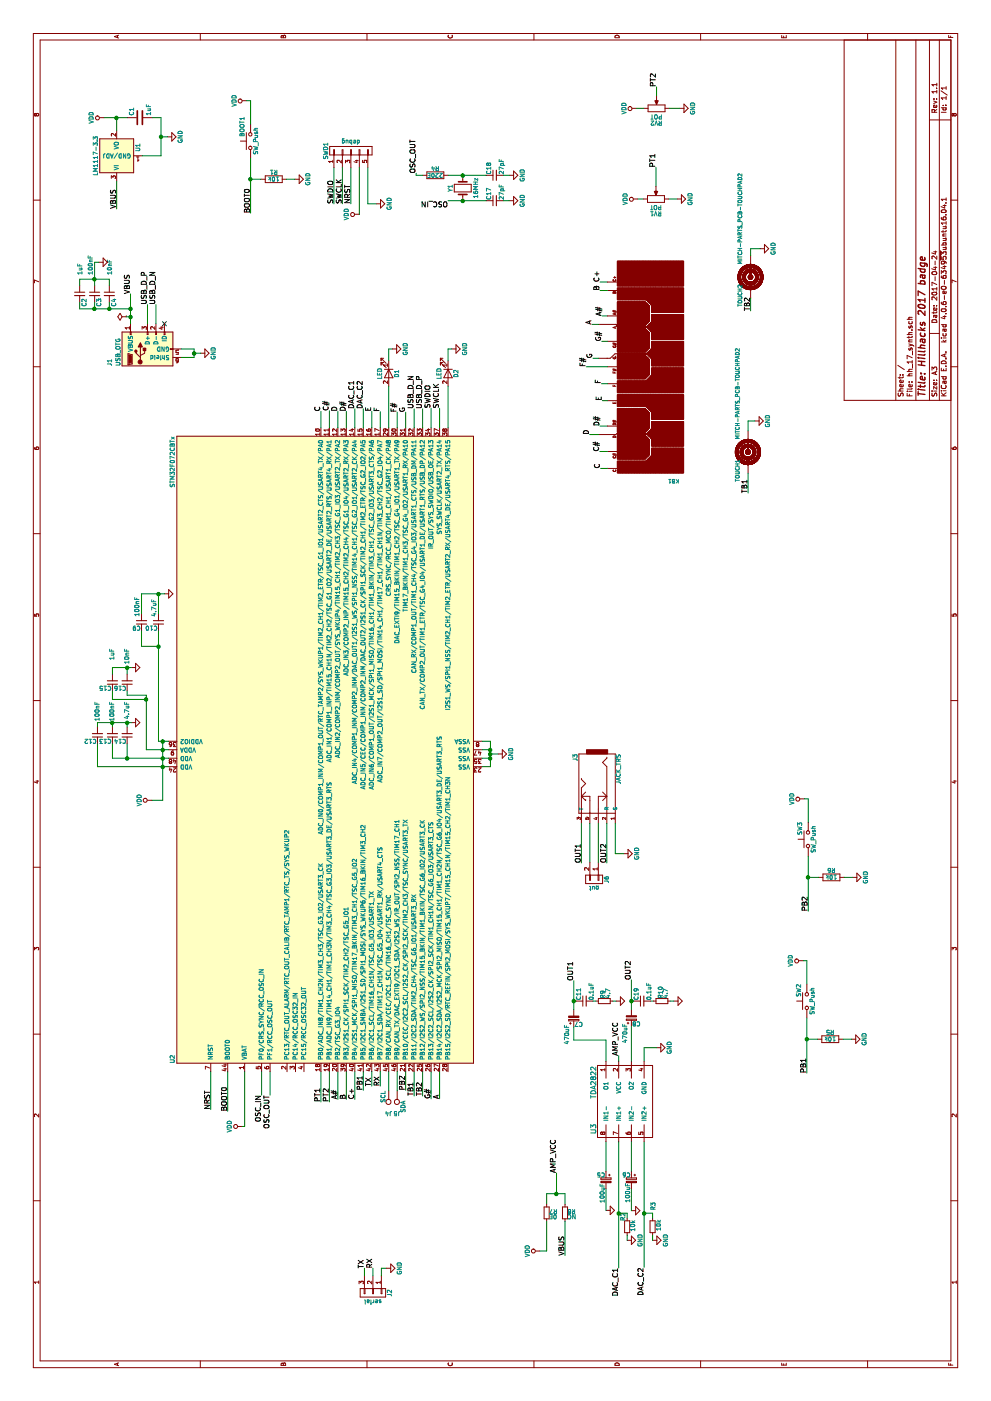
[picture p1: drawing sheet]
EESchema Schematic File Version 2
LIBS:power
LIBS:device
LIBS:conn
LIBS:hh_17_synth-cache
EELAYER 25 0
EELAYER END
$Descr A3 16535 11693
encoding utf-8
Sheet 1 1
Title "Hillhacks 2017 badge"
Date "2017-04-24"
Rev "1.1"
Comp ""
Comment1 ""
Comment2 ""
Comment3 ""
Comment4 ""
$EndDescr
Text Label 3610 3085 2    60   ~ 0
OSC_IN
Text Label 3610 3185 2    60   ~ 0
OSC_OUT
$Comp
L Crystal Y1
U 1 1
P 14315 5460
F 0 "Y1" H 14315 5610 50  0000 C CNN
F 1 "16MHz" H 14315 5310 50  0000 C CNN
F 2 "Crystals:Crystal_HC49-4H_Vertical" H 14315 5460 50  0001 C CNN
F 3 "" H 14315 5460 50  0000 C CNN
	1    14315 5460
	1    0    0    -1  
$EndComp
Text Label 14165 5285 1    60   ~ 0
OSC_IN
Text Label 14490 4910 0    60   ~ 0
OSC_OUT
$Comp
L R R4
U 1 1
P 14465 5135
F 0 "R4" V 14545 5135 50  0000 C CNN
F 1 "220E" V 14465 5135 50  0000 C CNN
F 2 "Resistors_SMD:R_0603" V 14395 5135 50  0001 C CNN
F 3 "" H 14465 5135 50  0000 C CNN
	1    14465 5135
	1    0    0    -1  
$EndComp
$Comp
L C_Small C17
U 1 1
P 14165 5835
F 0 "C17" H 14175 5905 50  0000 L CNN
F 1 "27pF" H 14175 5755 50  0000 L CNN
F 2 "Capacitors_SMD:C_0603" H 14165 5835 50  0001 C CNN
F 3 "" H 14165 5835 50  0000 C CNN
	1    14165 5835
	1    0    0    -1  
$EndComp
$Comp
L C_Small C18
U 1 1
P 14465 5835
F 0 "C18" H 14475 5905 50  0000 L CNN
F 1 "27pF" H 14475 5755 50  0000 L CNN
F 2 "Capacitors_SMD:C_0603" H 14465 5835 50  0001 C CNN
F 3 "" H 14465 5835 50  0000 C CNN
	1    14465 5835
	1    0    0    -1  
$EndComp
$Comp
L GND #PWR01
U 1 1
P 14165 6010
F 0 "#PWR01" H 14165 5760 50  0001 C CNN
F 1 "GND" H 14165 5860 50  0000 C CNN
F 2 "" H 14165 6010 50  0000 C CNN
F 3 "" H 14165 6010 50  0000 C CNN
	1    14165 6010
	1    0    0    -1  
$EndComp
$Comp
L GND #PWR02
U 1 1
P 14465 6010
F 0 "#PWR02" H 14465 5760 50  0001 C CNN
F 1 "GND" H 14465 5860 50  0000 C CNN
F 2 "" H 14465 6010 50  0000 C CNN
F 3 "" H 14465 6010 50  0000 C CNN
	1    14465 6010
	1    0    0    -1  
$EndComp
$Comp
L C_Small C12
U 1 1
P 7855 1150
F 0 "C12" H 7865 1220 50  0000 L CNN
F 1 "100nF" V 7855 750 50  0000 L CNN
F 2 "Capacitors_SMD:C_0603" H 7855 1150 50  0001 C CNN
F 3 "" H 7855 1150 50  0000 C CNN
	1    7855 1150
	0    -1   -1   0   
$EndComp
$Comp
L C_Small C13
U 1 1
P 7855 1325
F 0 "C13" H 7865 1395 50  0000 L CNN
F 1 "100nF" V 7855 925 50  0000 L CNN
F 2 "Capacitors_SMD:C_0603" H 7855 1325 50  0001 C CNN
F 3 "" H 7855 1325 50  0000 C CNN
	1    7855 1325
	0    -1   -1   0   
$EndComp
$Comp
L C_Small C14
U 1 1
P 7855 1500
F 0 "C14" H 7865 1570 50  0000 L CNN
F 1 "4.7uF" V 7855 1100 50  0000 L CNN
F 2 "Capacitors_SMD:C_0603" H 7855 1500 50  0001 C CNN
F 3 "" H 7855 1500 50  0000 C CNN
	1    7855 1500
	0    -1   -1   0   
$EndComp
$Comp
L GND #PWR03
U 1 1
P 8005 1550
F 0 "#PWR03" H 8005 1300 50  0001 C CNN
F 1 "GND" H 8005 1400 50  0001 C CNN
F 2 "" H 8005 1550 50  0000 C CNN
F 3 "" H 8005 1550 50  0000 C CNN
	1    8005 1550
	1    0    0    -1  
$EndComp
$Comp
L C_Small C16
U 1 1
P 8480 1500
F 0 "C16" H 8490 1570 50  0000 L CNN
F 1 "10nF" V 8480 1100 50  0000 L CNN
F 2 "Capacitors_SMD:C_0603" H 8480 1500 50  0001 C CNN
F 3 "" H 8480 1500 50  0000 C CNN
	1    8480 1500
	0    -1   -1   0   
$EndComp
$Comp
L C_Small C15
U 1 1
P 8480 1325
F 0 "C15" H 8490 1395 50  0000 L CNN
F 1 "1uF" V 8480 925 50  0000 L CNN
F 2 "Capacitors_SMD:C_0603" H 8480 1325 50  0001 C CNN
F 3 "" H 8480 1325 50  0000 C CNN
	1    8480 1325
	0    -1   -1   0   
$EndComp
$Comp
L GND #PWR04
U 1 1
P 8655 1550
F 0 "#PWR04" H 8655 1300 50  0001 C CNN
F 1 "GND" H 8655 1400 50  0001 C CNN
F 2 "" H 8655 1550 50  0000 C CNN
F 3 "" H 8655 1550 50  0000 C CNN
	1    8655 1550
	1    0    0    -1  
$EndComp
$Comp
L C_Small C9
U 1 1
P 9190 1670
F 0 "C9" H 9200 1740 50  0000 L CNN
F 1 "100nF" V 9240 1370 50  0000 L CNN
F 2 "Capacitors_SMD:C_0603" H 9190 1670 50  0001 C CNN
F 3 "" H 9190 1670 50  0000 C CNN
	1    9190 1670
	0    -1   -1   0   
$EndComp
$Comp
L C_Small C10
U 1 1
P 9190 1870
F 0 "C10" H 9200 1940 50  0000 L CNN
F 1 "4.7uF" V 9240 1595 50  0000 L CNN
F 2 "Capacitors_SMD:C_0603" H 9190 1870 50  0001 C CNN
F 3 "" H 9190 1870 50  0000 C CNN
	1    9190 1870
	0    -1   -1   0   
$EndComp
$Comp
L GND #PWR05
U 1 1
P 9525 1940
F 0 "#PWR05" H 9525 1690 50  0001 C CNN
F 1 "GND" H 9525 1790 50  0001 C CNN
F 2 "" H 9525 1940 50  0000 C CNN
F 3 "" H 9525 1940 50  0000 C CNN
	1    9525 1940
	1    0    0    -1  
$EndComp
Text Label 13065 1540 0    60   ~ 0
VBUS
Text Label 12940 1840 0    60   ~ 0
USB_D_N
Text Label 12940 1740 0    60   ~ 0
USB_D_P
NoConn ~ 12715 1940
$Comp
L C_Small C2
U 1 1
P 13065 940
F 0 "C2" V 13115 790 50  0000 L CNN
F 1 "1uF" V 13065 1165 50  0000 L CNN
F 2 "Capacitors_SMD:C_0603" H 13065 940 50  0001 C CNN
F 3 "" H 13065 940 50  0000 C CNN
	1    13065 940 
	0    1    1    0   
$EndComp
$Comp
L C_Small C3
U 1 1
P 13065 1115
F 0 "C3" V 13115 965 50  0000 L CNN
F 1 "100nF" V 13015 1340 50  0000 L CNN
F 2 "Capacitors_SMD:C_0603" H 13065 1115 50  0001 C CNN
F 3 "" H 13065 1115 50  0000 C CNN
	1    13065 1115
	0    1    1    0   
$EndComp
$Comp
L C_Small C4
U 1 1
P 13065 1290
F 0 "C4" V 13115 1140 50  0000 L CNN
F 1 "10nF" V 13065 1515 50  0000 L CNN
F 2 "Capacitors_SMD:C_0603" H 13065 1290 50  0001 C CNN
F 3 "" H 13065 1290 50  0000 C CNN
	1    13065 1290
	0    1    1    0   
$EndComp
$Comp
L GND #PWR06
U 1 1
P 13440 1165
F 0 "#PWR06" H 13440 915 50  0001 C CNN
F 1 "GND" H 13440 1015 50  0001 C CNN
F 2 "" H 13440 1165 50  0000 C CNN
F 3 "" H 13440 1165 50  0000 C CNN
	1    13440 1165
	1    0    0    -1  
$EndComp
$Comp
L USB_OTG J1
U 1 1
P 12415 1740
F 0 "J1" H 12215 2190 50  0000 L CNN
F 1 "USB_OTG" H 12215 2090 50  0000 L CNN
F 2 "custom:HDMI_476420001_CONN" H 12565 1690 50  0001 C CNN
F 3 "" H 12565 1690 50  0001 C CNN
	1    12415 1740
	1    0    0    -1  
$EndComp
$Comp
L GND #PWR07
U 1 1
P 12365 2365
F 0 "#PWR07" H 12365 2115 50  0001 C CNN
F 1 "GND" H 12365 2215 50  0000 C CNN
F 2 "" H 12365 2365 50  0001 C CNN
F 3 "" H 12365 2365 50  0001 C CNN
	1    12365 2365
	1    0    0    -1  
$EndComp
Text Label 11710 4885 0    60   ~ 0
USB_D_N
Text Label 11710 4985 0    60   ~ 0
USB_D_P
$Comp
L LM1117-3.3 U1
U 1 1
P 14695 1375
F 0 "U1" H 14795 1125 50  0000 C CNN
F 1 "LM1117-3.3" H 14695 1625 50  0000 C CNN
F 2 "TO_SOT_Packages_SMD:SOT-223" H 14695 1375 50  0001 C CNN
F 3 "" H 14695 1375 50  0001 C CNN
	1    14695 1375
	1    0    0    -1  
$EndComp
Text Label 14070 1375 0    60   ~ 0
VBUS
$Comp
L C C1
U 1 1
P 15145 1650
F 0 "C1" H 15170 1750 50  0000 L CNN
F 1 "1uF" H 15170 1550 50  0000 L CNN
F 2 "Capacitors_SMD:C_0603" H 15183 1500 50  0001 C CNN
F 3 "" H 15145 1650 50  0001 C CNN
	1    15145 1650
	1    0    0    -1  
$EndComp
$Comp
L GND #PWR08
U 1 1
P 14920 1975
F 0 "#PWR08" H 14920 1725 50  0001 C CNN
F 1 "GND" H 14920 1825 50  0000 C CNN
F 2 "" H 14920 1975 50  0001 C CNN
F 3 "" H 14920 1975 50  0001 C CNN
	1    14920 1975
	1    0    0    -1  
$EndComp
$Comp
L SW_Push BOOT1
U 1 1
P 14870 2955
F 0 "BOOT1" H 14920 3055 50  0000 L CNN
F 1 "SW_Push" H 14870 2895 50  0000 C CNN
F 2 "Buttons_Switches_THT:SW_PUSH_6mm" H 14870 3155 50  0001 C CNN
F 3 "" H 14870 3155 50  0001 C CNN
	1    14870 2955
	1    0    0    -1  
$EndComp
Text Label 14020 2955 0    60   ~ 0
BOOT0
$Comp
L R R1
U 1 1
P 14420 3230
F 0 "R1" V 14500 3230 50  0000 C CNN
F 1 "10k" V 14420 3230 50  0000 C CNN
F 2 "Resistors_SMD:R_0603" V 14350 3230 50  0001 C CNN
F 3 "" H 14420 3230 50  0001 C CNN
	1    14420 3230
	1    0    0    -1  
$EndComp
$Comp
L GND #PWR09
U 1 1
P 14420 3480
F 0 "#PWR09" H 14420 3230 50  0001 C CNN
F 1 "GND" H 14420 3330 50  0000 C CNN
F 2 "" H 14420 3480 50  0001 C CNN
F 3 "" H 14420 3480 50  0001 C CNN
	1    14420 3480
	1    0    0    -1  
$EndComp
Text Label 14130 4040 0    60   ~ 0
SWCLK
Text Label 14130 3940 0    60   ~ 0
SWDIO
Text Label 14130 4140 0    60   ~ 0
NRST
$Comp
L CONN_01X05 SWD1
U 1 1
P 14755 4140
F 0 "SWD1" H 14755 4440 50  0000 C CNN
F 1 "debug" V 14855 4140 50  0000 C CNN
F 2 "Pin_Headers:Pin_Header_Straight_1x05_Pitch2.54mm" H 14755 4140 50  0001 C CNN
F 3 "" H 14755 4140 50  0001 C CNN
	1    14755 4140
	1    0    0    -1  
$EndComp
$Comp
L GND #PWR010
U 1 1
P 14130 4440
F 0 "#PWR010" H 14130 4190 50  0001 C CNN
F 1 "GND" H 14130 4290 50  0000 C CNN
F 2 "" H 14130 4440 50  0001 C CNN
F 3 "" H 14130 4440 50  0001 C CNN
	1    14130 4440
	1    0    0    -1  
$EndComp
Text Label 3440 2485 0    60   ~ 0
NRST
Text Label 3420 2685 0    60   ~ 0
BOOT0
Text Label 11715 5185 0    60   ~ 0
SWCLK
Text Label 11710 4185 0    60   ~ 0
DAC_C1
Text Label 11710 4285 0    60   ~ 0
DAC_C2
$Comp
L JACK_TRS J3
U 1 1
P 7235 7020
F 0 "J3" H 6875 6790 50  0000 C CNN
F 1 "JACK_TRS" H 6835 7300 50  0000 L CNN
F 2 "custom:Tayda_3.5mm_stereo_TRS_jack_A-853" H 7235 7020 50  0001 C CNN
F 3 "" H 7235 7020 50  0000 C CNN
F 4 "http://www.taydaelectronics.com/review/product/list/id/2876/" H 7235 7020 60  0001 C CNN "Mfg_Part_No"
F 5 "tayda electronics" H 7235 7020 60  0001 C CNN "Manufacturer"
F 6 "490-SJ1-3525N  mouser" H 7235 7020 60  0001 C CNN "alternate"
	1    7235 7020
	-1   0    0    1   
$EndComp
$Comp
L GND #PWR011
U 1 1
P 6460 7360
F 0 "#PWR011" H 6460 7110 50  0001 C CNN
F 1 "GND" H 6460 7210 50  0000 C CNN
F 2 "" H 6460 7360 50  0001 C CNN
F 3 "" H 6460 7360 50  0001 C CNN
	1    6460 7360
	1    0    0    -1  
$EndComp
$Comp
L GND #PWR012
U 1 1
P 7635 5875
F 0 "#PWR012" H 7635 5625 50  0001 C CNN
F 1 "GND" H 7635 5725 50  0000 C CNN
F 2 "" H 7635 5875 50  0001 C CNN
F 3 "" H 7635 5875 50  0001 C CNN
	1    7635 5875
	1    0    0    -1  
$EndComp
$Comp
L STM32F072CBTx U2
U 1 1
P 7685 3885
F 0 "U2" H 3985 5710 50  0000 L BNN
F 1 "STM32F072CBTx" H 11385 5710 50  0000 R BNN
F 2 "Housings_QFP:LQFP-48_7x7mm_Pitch0.5mm" H 11385 5660 50  0001 R TNN
F 3 "" H 7685 3885 50  0001 C CNN
	1    7685 3885
	1    0    0    -1  
$EndComp
Text Label 11715 5085 0    60   ~ 0
SWDIO
$Comp
L MITCH-PARTS_PCB-KEYBOARD2 KB1
U 1 1
P 12205 7665
F 0 "KB1" V 10880 7315 45  0000 L BNN
F 1 "MITCH-PARTS_PCB-KEYBOARD2" V 12205 7665 45  0001 L BNN
F 2 "custom:MITCH-PARTS_PCB-KEYBOARD2_kicad_fix" H 12235 7815 20  0001 C CNN
F 3 "" H 12205 7665 60  0001 C CNN
	1    12205 7665
	1    0    0    -1  
$EndComp
$Comp
L MITCH-PARTS_PCB-TOUCHPAD2 TOUCH1
U 1 1
P 11200 8825
F 0 "TOUCH1" H 10850 8925 45  0000 L BNN
F 1 "MITCH-PARTS_PCB-TOUCHPAD2" H 11350 8925 45  0000 L BNN
F 2 "custom:MITCH-PARTS_PCB-TOUCHPAD2_kicad_fix" H 11230 8975 20  0001 C CNN
F 3 "" H 11200 8825 60  0001 C CNN
	1    11200 8825
	1    0    0    -1  
$EndComp
$Comp
L MITCH-PARTS_PCB-TOUCHPAD2 TOUCH2
U 1 1
P 13265 8855
F 0 "TOUCH2" H 12915 8955 45  0000 L BNN
F 1 "MITCH-PARTS_PCB-TOUCHPAD2" H 13415 8955 45  0000 L BNN
F 2 "custom:MITCH-PARTS_PCB-TOUCHPAD2_kicad_fix" H 13295 9005 20  0001 C CNN
F 3 "" H 13265 8855 60  0001 C CNN
	1    13265 8855
	1    0    0    -1  
$EndComp
Text Label 11680 3785 0    60   ~ 0
C
Text Label 11685 3885 0    60   ~ 0
C#
Text Label 11680 3985 0    60   ~ 0
D
Text Label 11680 4085 0    60   ~ 0
D#
Text Label 11005 7085 0    60   ~ 0
C
Text Label 11205 7075 0    60   ~ 0
C#
Text Label 11405 6955 0    60   ~ 0
D
Text Label 11505 7080 0    60   ~ 0
D#
Text Label 11680 4385 0    60   ~ 0
E
Text Label 11675 4485 0    60   ~ 0
F
Text Label 11805 7105 0    60   ~ 0
E
Text Label 12005 7095 0    60   ~ 0
F
Text Label 11670 4685 0    60   ~ 0
F#
Text Label 11670 4785 0    60   ~ 0
G
Text Label 12205 6915 0    60   ~ 0
F#
Text Label 12305 6995 0    60   ~ 0
G
Text Label 3565 5085 0    60   ~ 0
G#
Text Label 3565 5185 0    60   ~ 0
A
Text Label 3560 3985 0    60   ~ 0
A#
Text Label 12505 7100 0    60   ~ 0
G#
Text Label 12705 6985 0    60   ~ 0
A
Text Label 12805 7105 0    60   ~ 0
A#
Text Label 13105 7080 0    60   ~ 0
B
Text Label 13205 7080 0    60   ~ 0
C+
Text Label 3560 4085 0    60   ~ 0
B
Text Label 3560 4185 0    60   ~ 0
C+
$Comp
L GND #PWR013
U 1 1
P 11565 8905
F 0 "#PWR013" H 11565 8655 50  0001 C CNN
F 1 "GND" H 11565 8755 50  0000 C CNN
F 2 "" H 11565 8905 50  0001 C CNN
F 3 "" H 11565 8905 50  0001 C CNN
	1    11565 8905
	1    0    0    -1  
$EndComp
$Comp
L GND #PWR014
U 1 1
P 13600 8970
F 0 "#PWR014" H 13600 8720 50  0001 C CNN
F 1 "GND" H 13600 8820 50  0000 C CNN
F 2 "" H 13600 8970 50  0001 C CNN
F 3 "" H 13600 8970 50  0001 C CNN
	1    13600 8970
	1    0    0    -1  
$EndComp
Text Label 3600 4885 0    60   ~ 0
TB1
Text Label 3600 4985 0    60   ~ 0
TB2
Text Label 10715 8825 0    60   ~ 0
TB1
Text Label 12865 8855 0    60   ~ 0
TB2
$Comp
L PWR_FLAG #FLG015
U 1 1
P 12795 1490
F 0 "#FLG015" H 12795 1565 50  0001 C CNN
F 1 "PWR_FLAG" H 12795 1640 50  0001 C CNN
F 2 "" H 12795 1490 50  0001 C CNN
F 3 "" H 12795 1490 50  0001 C CNN
	1    12795 1490
	1    0    0    -1  
$EndComp
Wire Wire Line
	3440 2485 3885 2485
Wire Wire Line
	3610 3085 3885 3085
Wire Wire Line
	3610 3185 3885 3185
Wire Wire Line
	3420 2685 3885 2685
Wire Wire Line
	6350 7160 6815 7160
Wire Wire Line
	6350 6860 6815 6860
Wire Wire Line
	6815 7260 6460 7260
Wire Wire Line
	6460 7260 6460 7360
Wire Wire Line
	14130 4340 14555 4340
Wire Wire Line
	14130 4440 14130 4340
Wire Wire Line
	14555 3940 14130 3940
Wire Wire Line
	14130 4040 14555 4040
Wire Wire Line
	14555 4140 14130 4140
Wire Wire Line
	14005 4240 14555 4240
Wire Wire Line
	14420 3380 14420 3480
Connection ~ 14420 2955
Wire Wire Line
	14420 3080 14420 2955
Wire Wire Line
	15345 2955 15070 2955
Wire Wire Line
	14020 2955 14670 2955
Connection ~ 14920 1900
Wire Wire Line
	14920 1975 14920 1900
Wire Wire Line
	15145 1900 15145 1800
Wire Wire Line
	14695 1900 15145 1900
Wire Wire Line
	14695 1675 14695 1900
Wire Wire Line
	15145 1225 15145 1500
Wire Wire Line
	14070 1375 14395 1375
Connection ~ 12365 2290
Wire Wire Line
	12365 2290 12365 2365
Wire Wire Line
	12415 2290 12415 2140
Wire Wire Line
	12315 2290 12415 2290
Wire Wire Line
	12315 2140 12315 2290
Connection ~ 12890 1540
Connection ~ 12890 1290
Wire Wire Line
	12715 1540 13065 1540
Wire Wire Line
	12890 940  12890 1540
Wire Wire Line
	13440 1115 13440 1165
Connection ~ 13240 1115
Wire Wire Line
	13165 1115 13440 1115
Wire Wire Line
	13240 1290 13165 1290
Wire Wire Line
	13240 940  13240 1290
Wire Wire Line
	13165 940  13240 940 
Connection ~ 12890 1115
Wire Wire Line
	12890 1290 12965 1290
Wire Wire Line
	12890 1115 12965 1115
Wire Wire Line
	12965 940  12890 940 
Wire Wire Line
	12715 1840 12940 1840
Wire Wire Line
	12715 1740 12940 1740
Wire Wire Line
	7785 1870 9090 1870
Wire Wire Line
	8905 1670 9090 1670
Wire Wire Line
	9290 1870 9525 1870
Wire Wire Line
	9290 1670 9525 1670
Connection ~ 8655 1500
Wire Wire Line
	8655 1500 8580 1500
Wire Wire Line
	8655 1325 8655 1550
Wire Wire Line
	8580 1325 8655 1325
Wire Wire Line
	14465 5285 14465 5735
Wire Wire Line
	14165 5285 14165 5735
Wire Wire Line
	14465 4985 14465 4910
Wire Wire Line
	14465 4910 14490 4910
Connection ~ 14465 5460
Connection ~ 14165 5460
Wire Wire Line
	14465 6010 14465 5935
Wire Wire Line
	14165 5935 14165 6010
Wire Wire Line
	7485 1150 7485 1985
Wire Wire Line
	7585 1325 7585 1985
Wire Wire Line
	7585 1325 7755 1325
Wire Wire Line
	7755 1500 7585 1500
Connection ~ 7585 1500
Wire Wire Line
	7485 1150 7755 1150
Wire Wire Line
	8005 1150 7955 1150
Wire Wire Line
	8005 1325 7955 1325
Wire Wire Line
	8005 1500 7955 1500
Wire Wire Line
	8280 1325 8380 1325
Wire Wire Line
	8280 1325 8280 1725
Wire Wire Line
	8330 1500 8380 1500
Wire Wire Line
	8330 1725 8330 1500
Wire Wire Line
	11485 4185 11710 4185
Wire Wire Line
	11710 4285 11485 4285
Wire Wire Line
	3240 2885 3885 2885
Wire Wire Line
	7485 5685 7485 5785
Wire Wire Line
	7485 5785 7785 5785
Wire Wire Line
	7785 5785 7785 5685
Wire Wire Line
	7685 5685 7685 5785
Connection ~ 7685 5785
Wire Wire Line
	7635 5875 7635 5785
Connection ~ 7635 5785
Wire Wire Line
	7585 5685 7585 5785
Connection ~ 7585 5785
Wire Wire Line
	7685 1725 7685 1985
Wire Wire Line
	7685 1725 8330 1725
Wire Wire Line
	8905 1870 8905 1670
Wire Wire Line
	7785 1870 7785 1985
Connection ~ 8905 1870
Wire Wire Line
	8005 1150 8005 1550
Connection ~ 8005 1500
Connection ~ 8005 1325
Connection ~ 8280 1725
Wire Wire Line
	9525 1670 9525 1940
Connection ~ 9525 1870
Wire Wire Line
	7090 1790 7090 1920
Wire Wire Line
	7090 1920 7785 1920
Connection ~ 7485 1920
Connection ~ 7585 1920
Connection ~ 7685 1920
Connection ~ 7785 1920
Wire Wire Line
	11710 4885 11485 4885
Wire Wire Line
	11710 4985 11485 4985
Wire Wire Line
	11715 5085 11485 5085
Wire Wire Line
	11715 5185 11485 5185
Wire Wire Line
	11485 4085 11680 4085
Wire Wire Line
	11680 3985 11485 3985
Wire Wire Line
	11485 3885 11685 3885
Wire Wire Line
	11680 3785 11485 3785
Wire Wire Line
	11005 7085 11005 7165
Wire Wire Line
	11205 7075 11205 7165
Wire Wire Line
	11405 6955 11405 7065
Wire Wire Line
	11505 7080 11505 7165
Wire Wire Line
	11675 4485 11485 4485
Wire Wire Line
	11680 4385 11485 4385
Wire Wire Line
	11805 7105 11805 7165
Wire Wire Line
	12005 7095 12005 7165
Wire Wire Line
	11670 4685 11485 4685
Wire Wire Line
	11670 4785 11485 4785
Wire Wire Line
	12205 6915 12205 7165
Wire Wire Line
	12305 6995 12305 7065
Wire Wire Line
	3560 3985 3885 3985
Wire Wire Line
	3885 5185 3565 5185
Wire Wire Line
	3565 5085 3885 5085
Wire Wire Line
	12505 7100 12505 7165
Wire Wire Line
	12705 6985 12705 7065
Wire Wire Line
	12805 7105 12805 7165
Wire Wire Line
	13105 7080 13105 7165
Wire Wire Line
	13205 7165 13205 7080
Wire Wire Line
	3560 4185 3885 4185
Wire Wire Line
	3885 4085 3560 4085
Wire Wire Line
	11450 8825 11565 8825
Wire Wire Line
	11565 8825 11565 8905
Wire Wire Line
	13600 8970 13600 8855
Wire Wire Line
	13600 8855 13515 8855
Wire Wire Line
	10715 8825 10950 8825
Wire Wire Line
	13015 8855 12865 8855
Wire Wire Line
	12795 1490 12795 1540
Connection ~ 12795 1540
$Comp
L POT RV1
U 1 1
P 14185 7740
F 0 "RV1" V 14010 7740 50  0000 C CNN
F 1 "POT" V 14085 7740 50  0000 C CNN
F 2 "custom:3386P-1-T" H 14185 7740 50  0001 C CNN
F 3 "" H 14185 7740 50  0001 C CNN
	1    14185 7740
	1    0    0    -1  
$EndComp
$Comp
L POT RV2
U 1 1
P 15255 7745
F 0 "RV2" V 15080 7745 50  0000 C CNN
F 1 "POT" V 15155 7745 50  0000 C CNN
F 2 "custom:3386P-1-T" H 15255 7745 50  0001 C CNN
F 3 "" H 15255 7745 50  0001 C CNN
	1    15255 7745
	1    0    0    -1  
$EndComp
$Comp
L GND #PWR016
U 1 1
P 14185 7990
F 0 "#PWR016" H 14185 7740 50  0001 C CNN
F 1 "GND" H 14185 7840 50  0000 C CNN
F 2 "" H 14185 7990 50  0001 C CNN
F 3 "" H 14185 7990 50  0001 C CNN
	1    14185 7990
	1    0    0    -1  
$EndComp
$Comp
L GND #PWR017
U 1 1
P 15255 8020
F 0 "#PWR017" H 15255 7770 50  0001 C CNN
F 1 "GND" H 15255 7870 50  0000 C CNN
F 2 "" H 15255 8020 50  0001 C CNN
F 3 "" H 15255 8020 50  0001 C CNN
	1    15255 8020
	1    0    0    -1  
$EndComp
Wire Wire Line
	15255 7895 15255 8020
Wire Wire Line
	14185 7890 14185 7990
$Comp
L VDD #PWR018
U 1 1
P 15145 1225
F 0 "#PWR018" H 15145 1075 50  0001 C CNN
F 1 "VDD" H 15145 1375 50  0000 C CNN
F 2 "" H 15145 1225 50  0001 C CNN
F 3 "" H 15145 1225 50  0001 C CNN
	1    15145 1225
	1    0    0    -1  
$EndComp
Wire Wire Line
	14995 1375 15145 1375
Connection ~ 15145 1375
$Comp
L VDD #PWR019
U 1 1
P 15345 2910
F 0 "#PWR019" H 15345 2760 50  0001 C CNN
F 1 "VDD" H 15345 3060 50  0000 C CNN
F 2 "" H 15345 2910 50  0001 C CNN
F 3 "" H 15345 2910 50  0001 C CNN
	1    15345 2910
	1    0    0    -1  
$EndComp
Wire Wire Line
	15345 2910 15345 2955
$Comp
L VDD #PWR020
U 1 1
P 14005 4235
F 0 "#PWR020" H 14005 4085 50  0001 C CNN
F 1 "VDD" H 14005 4385 50  0000 C CNN
F 2 "" H 14005 4235 50  0001 C CNN
F 3 "" H 14005 4235 50  0001 C CNN
	1    14005 4235
	1    0    0    -1  
$EndComp
Wire Wire Line
	14005 4235 14005 4240
$Comp
L VDD #PWR021
U 1 1
P 7090 1790
F 0 "#PWR021" H 7090 1640 50  0001 C CNN
F 1 "VDD" H 7090 1940 50  0000 C CNN
F 2 "" H 7090 1790 50  0001 C CNN
F 3 "" H 7090 1790 50  0001 C CNN
	1    7090 1790
	1    0    0    -1  
$EndComp
$Comp
L VDD #PWR022
U 1 1
P 3240 2855
F 0 "#PWR022" H 3240 2705 50  0001 C CNN
F 1 "VDD" H 3240 3005 50  0000 C CNN
F 2 "" H 3240 2855 50  0001 C CNN
F 3 "" H 3240 2855 50  0001 C CNN
	1    3240 2855
	1    0    0    -1  
$EndComp
Wire Wire Line
	3240 2885 3240 2855
$Comp
L VDD #PWR023
U 1 1
P 14185 7525
F 0 "#PWR023" H 14185 7375 50  0001 C CNN
F 1 "VDD" H 14185 7675 50  0000 C CNN
F 2 "" H 14185 7525 50  0001 C CNN
F 3 "" H 14185 7525 50  0001 C CNN
	1    14185 7525
	1    0    0    -1  
$EndComp
Wire Wire Line
	14185 7590 14185 7525
$Comp
L VDD #PWR024
U 1 1
P 15255 7510
F 0 "#PWR024" H 15255 7360 50  0001 C CNN
F 1 "VDD" H 15255 7660 50  0000 C CNN
F 2 "" H 15255 7510 50  0001 C CNN
F 3 "" H 15255 7510 50  0001 C CNN
	1    15255 7510
	1    0    0    -1  
$EndComp
Wire Wire Line
	15255 7510 15255 7595
Wire Wire Line
	3600 4885 3885 4885
Wire Wire Line
	3600 4985 3885 4985
Text Label 3530 3785 0    60   ~ 0
PT1
Text Label 3530 3885 0    60   ~ 0
PT2
Wire Wire Line
	3530 3885 3885 3885
Wire Wire Line
	3530 3785 3885 3785
Text Label 14560 7740 0    60   ~ 0
PT1
Wire Wire Line
	14560 7740 14335 7740
Text Label 15510 7745 0    60   ~ 0
PT2
Wire Wire Line
	15510 7745 15405 7745
$Comp
L SW_Push SW2
U 1 1
P 4720 9520
F 0 "SW2" H 4770 9620 50  0000 L CNN
F 1 "SW_Push" H 4720 9460 50  0000 C CNN
F 2 "Buttons_Switches_THT:SW_PUSH_6mm" H 4720 9720 50  0001 C CNN
F 3 "" H 4720 9720 50  0001 C CNN
	1    4720 9520
	1    0    0    -1  
$EndComp
Text Label 3870 9520 0    60   ~ 0
PB1
$Comp
L R R5
U 1 1
P 4270 9795
F 0 "R5" V 4350 9795 50  0000 C CNN
F 1 "10k" V 4270 9795 50  0000 C CNN
F 2 "Resistors_SMD:R_0603" V 4200 9795 50  0001 C CNN
F 3 "" H 4270 9795 50  0001 C CNN
	1    4270 9795
	1    0    0    -1  
$EndComp
$Comp
L GND #PWR025
U 1 1
P 4270 10045
F 0 "#PWR025" H 4270 9795 50  0001 C CNN
F 1 "GND" H 4270 9895 50  0000 C CNN
F 2 "" H 4270 10045 50  0001 C CNN
F 3 "" H 4270 10045 50  0001 C CNN
	1    4270 10045
	1    0    0    -1  
$EndComp
Wire Wire Line
	4270 9945 4270 10045
Connection ~ 4270 9520
Wire Wire Line
	4270 9645 4270 9520
Wire Wire Line
	5195 9520 4920 9520
Wire Wire Line
	3870 9520 4520 9520
$Comp
L VDD #PWR026
U 1 1
P 5195 9475
F 0 "#PWR026" H 5195 9325 50  0001 C CNN
F 1 "VDD" H 5195 9625 50  0000 C CNN
F 2 "" H 5195 9475 50  0001 C CNN
F 3 "" H 5195 9475 50  0001 C CNN
	1    5195 9475
	1    0    0    -1  
$EndComp
Wire Wire Line
	5195 9475 5195 9520
$Comp
L SW_Push SW3
U 1 1
P 6630 9535
F 0 "SW3" H 6680 9635 50  0000 L CNN
F 1 "SW_Push" H 6630 9475 50  0000 C CNN
F 2 "Buttons_Switches_THT:SW_PUSH_6mm" H 6630 9735 50  0001 C CNN
F 3 "" H 6630 9735 50  0001 C CNN
	1    6630 9535
	1    0    0    -1  
$EndComp
Text Label 5780 9535 0    60   ~ 0
PB2
$Comp
L R R6
U 1 1
P 6180 9810
F 0 "R6" V 6260 9810 50  0000 C CNN
F 1 "10k" V 6180 9810 50  0000 C CNN
F 2 "Resistors_SMD:R_0603" V 6110 9810 50  0001 C CNN
F 3 "" H 6180 9810 50  0001 C CNN
	1    6180 9810
	1    0    0    -1  
$EndComp
$Comp
L GND #PWR027
U 1 1
P 6180 10060
F 0 "#PWR027" H 6180 9810 50  0001 C CNN
F 1 "GND" H 6180 9910 50  0000 C CNN
F 2 "" H 6180 10060 50  0001 C CNN
F 3 "" H 6180 10060 50  0001 C CNN
	1    6180 10060
	1    0    0    -1  
$EndComp
Wire Wire Line
	6180 9960 6180 10060
Connection ~ 6180 9535
Wire Wire Line
	6180 9660 6180 9535
Wire Wire Line
	7105 9535 6830 9535
Wire Wire Line
	5780 9535 6430 9535
$Comp
L VDD #PWR028
U 1 1
P 7105 9490
F 0 "#PWR028" H 7105 9340 50  0001 C CNN
F 1 "VDD" H 7105 9640 50  0000 C CNN
F 2 "" H 7105 9490 50  0001 C CNN
F 3 "" H 7105 9490 50  0001 C CNN
	1    7105 9490
	1    0    0    -1  
$EndComp
Wire Wire Line
	7105 9490 7105 9535
Text Label 3665 4285 0    60   ~ 0
PB1
Text Label 3665 4785 0    60   ~ 0
PB2
Wire Wire Line
	3665 4785 3885 4785
Wire Wire Line
	3885 4285 3665 4285
Text Label 3715 4385 0    60   ~ 0
TX
Wire Wire Line
	3715 4385 3885 4385
Text Label 3715 4485 0    60   ~ 0
RX
Wire Wire Line
	3715 4485 3885 4485
$Comp
L TDA2822 U3
U 1 1
P 3560 7350
F 0 "U3" H 3910 7700 60  0000 C CNN
F 1 "TDA2822" H 3360 7700 60  0000 C CNN
F 2 "Housings_SOIC:SOIC-8_3.9x4.9mm_Pitch1.27mm" H 3560 7350 60  0001 C CNN
F 3 "" H 3560 7350 60  0001 C CNN
	1    3560 7350
	-1   0    0    -1  
$EndComp
Wire Wire Line
	3060 7150 2705 7150
Wire Wire Line
	3060 7450 2705 7450
$Comp
L GND #PWR029
U 1 1
P 2250 7150
F 0 "#PWR029" H 2250 6900 50  0001 C CNN
F 1 "GND" H 2250 7000 50  0001 C CNN
F 2 "" H 2250 7150 50  0001 C CNN
F 3 "" H 2250 7150 50  0001 C CNN
	1    2250 7150
	-1   0    0    -1  
$EndComp
$Comp
L GND #PWR030
U 1 1
P 2245 7450
F 0 "#PWR030" H 2245 7200 50  0001 C CNN
F 1 "GND" H 2245 7300 50  0001 C CNN
F 2 "" H 2245 7450 50  0001 C CNN
F 3 "" H 2245 7450 50  0001 C CNN
	1    2245 7450
	-1   0    0    -1  
$EndComp
Wire Wire Line
	2505 7450 2245 7450
Wire Wire Line
	2505 7150 2250 7150
$Comp
L CP_Small C5
U 1 1
P 2605 7150
F 0 "C5" H 2615 7220 50  0000 L CNN
F 1 "100uF" V 2645 6880 50  0000 L CNN
F 2 "Capacitors_THT:CP_Radial_D5.0mm_P2.00mm" H 2605 7150 50  0001 C CNN
F 3 "" H 2605 7150 50  0001 C CNN
	1    2605 7150
	0    1    -1   0   
$EndComp
$Comp
L CP_Small C6
U 1 1
P 2605 7450
F 0 "C6" H 2615 7520 50  0000 L CNN
F 1 "100uF" V 2645 7185 50  0000 L CNN
F 2 "Capacitors_THT:CP_Radial_D5.0mm_P2.00mm" H 2605 7450 50  0001 C CNN
F 3 "" H 2605 7450 50  0001 C CNN
	1    2605 7450
	0    1    -1   0   
$EndComp
Wire Wire Line
	1570 7300 3060 7300
Text Label 1570 7300 2    60   ~ 0
DAC_C1
Wire Wire Line
	1575 7600 3060 7600
Text Label 1575 7600 2    60   ~ 0
DAC_C2
$Comp
L CP_Small C7
U 1 1
P 4515 6770
F 0 "C7" H 4525 6840 50  0000 L CNN
F 1 "470uF" V 4430 6845 50  0000 L CNN
F 2 "Capacitors_THT:CP_Radial_D5.0mm_P2.00mm" H 4515 6770 50  0001 C CNN
F 3 "" H 4515 6770 50  0001 C CNN
	1    4515 6770
	0    -1   1    0   
$EndComp
$Comp
L CP_Small C8
U 1 1
P 4520 7450
F 0 "C8" H 4530 7520 50  0000 L CNN
F 1 "470uF" V 4440 7515 50  0000 L CNN
F 2 "Capacitors_THT:CP_Radial_D5.0mm_P2.00mm" H 4520 7450 50  0001 C CNN
F 3 "" H 4520 7450 50  0001 C CNN
	1    4520 7450
	0    -1   1    0   
$EndComp
$Comp
L GND #PWR031
U 1 1
P 4170 7745
F 0 "#PWR031" H 4170 7495 50  0001 C CNN
F 1 "GND" H 4170 7595 50  0000 C CNN
F 2 "" H 4170 7745 50  0001 C CNN
F 3 "" H 4170 7745 50  0001 C CNN
	1    4170 7745
	-1   0    0    -1  
$EndComp
Wire Wire Line
	4170 7745 4170 7600
Wire Wire Line
	4170 7600 4010 7600
$Comp
L R_Small R2
U 1 1
P 2055 7400
F 0 "R2" V 2100 7470 50  0000 L CNN
F 1 "10k" V 1985 7345 50  0000 L CNN
F 2 "Resistors_SMD:R_0603" H 2055 7400 50  0001 C CNN
F 3 "" H 2055 7400 50  0001 C CNN
	1    2055 7400
	0    1    -1   0   
$EndComp
Wire Wire Line
	2155 7400 2215 7400
Wire Wire Line
	2215 7400 2215 7300
Connection ~ 2215 7300
$Comp
L GND #PWR032
U 1 1
P 1895 7400
F 0 "#PWR032" H 1895 7150 50  0001 C CNN
F 1 "GND" H 1895 7250 50  0000 C CNN
F 2 "" H 1895 7400 50  0001 C CNN
F 3 "" H 1895 7400 50  0001 C CNN
	1    1895 7400
	-1   0    0    -1  
$EndComp
Wire Wire Line
	1895 7400 1955 7400
$Comp
L R_Small R3
U 1 1
P 2055 7700
F 0 "R3" V 2045 7895 50  0000 L CNN
F 1 "10k" V 1980 7650 50  0000 L CNN
F 2 "Resistors_SMD:R_0603" H 2055 7700 50  0001 C CNN
F 3 "" H 2055 7700 50  0001 C CNN
	1    2055 7700
	0    1    -1   0   
$EndComp
Wire Wire Line
	2155 7700 2215 7700
$Comp
L GND #PWR033
U 1 1
P 1895 7700
F 0 "#PWR033" H 1895 7450 50  0001 C CNN
F 1 "GND" H 1895 7550 50  0000 C CNN
F 2 "" H 1895 7700 50  0001 C CNN
F 3 "" H 1895 7700 50  0001 C CNN
	1    1895 7700
	-1   0    0    -1  
$EndComp
Wire Wire Line
	1895 7700 1955 7700
Wire Wire Line
	2215 7700 2215 7600
Connection ~ 2215 7600
Wire Wire Line
	4010 7150 4260 7150
Wire Wire Line
	4260 7150 4260 6770
Wire Wire Line
	4260 6770 4415 6770
Wire Wire Line
	4010 7450 4420 7450
$Comp
L C_Small C11
U 1 1
P 4720 6895
F 0 "C11" H 4730 6965 50  0000 L CNN
F 1 "0.1uF" H 4730 6815 50  0000 L CNN
F 2 "Capacitors_SMD:C_0603" H 4720 6895 50  0001 C CNN
F 3 "" H 4720 6895 50  0001 C CNN
	1    4720 6895
	1    0    0    -1  
$EndComp
Wire Wire Line
	4615 6770 4960 6770
Wire Wire Line
	4720 6770 4720 6795
$Comp
L R_Small R9
U 1 1
P 4720 7130
F 0 "R9" H 4750 7150 50  0000 L CNN
F 1 "4.7" H 4750 7090 50  0000 L CNN
F 2 "Resistors_SMD:R_0603" H 4720 7130 50  0001 C CNN
F 3 "" H 4720 7130 50  0001 C CNN
	1    4720 7130
	1    0    0    -1  
$EndComp
Wire Wire Line
	4720 6995 4720 7030
$Comp
L GND #PWR034
U 1 1
P 4720 7270
F 0 "#PWR034" H 4720 7020 50  0001 C CNN
F 1 "GND" H 4720 7120 50  0001 C CNN
F 2 "" H 4720 7270 50  0001 C CNN
F 3 "" H 4720 7270 50  0001 C CNN
	1    4720 7270
	1    0    0    -1  
$EndComp
Wire Wire Line
	4720 7270 4720 7230
$Comp
L C_Small C19
U 1 1
P 4720 7575
F 0 "C19" H 4730 7645 50  0000 L CNN
F 1 "0.1uF" H 4730 7495 50  0000 L CNN
F 2 "Capacitors_SMD:C_0603" H 4720 7575 50  0001 C CNN
F 3 "" H 4720 7575 50  0001 C CNN
	1    4720 7575
	1    0    0    -1  
$EndComp
$Comp
L R_Small R10
U 1 1
P 4720 7810
F 0 "R10" H 4750 7830 50  0000 L CNN
F 1 "4.7" H 4750 7770 50  0000 L CNN
F 2 "Resistors_SMD:R_0603" H 4720 7810 50  0001 C CNN
F 3 "" H 4720 7810 50  0001 C CNN
	1    4720 7810
	1    0    0    -1  
$EndComp
Wire Wire Line
	4720 7675 4720 7710
$Comp
L GND #PWR035
U 1 1
P 4720 7950
F 0 "#PWR035" H 4720 7700 50  0001 C CNN
F 1 "GND" H 4720 7800 50  0001 C CNN
F 2 "" H 4720 7950 50  0001 C CNN
F 3 "" H 4720 7950 50  0001 C CNN
	1    4720 7950
	1    0    0    -1  
$EndComp
Wire Wire Line
	4720 7950 4720 7910
Wire Wire Line
	4620 7450 4970 7450
Wire Wire Line
	4720 7450 4720 7475
Connection ~ 4720 6770
Text Label 4960 6770 0    60   ~ 0
OUT1
Connection ~ 4720 7450
Text Label 4970 7450 0    60   ~ 0
OUT2
Text Label 6350 6860 0    60   ~ 0
OUT1
Text Label 6350 7160 0    60   ~ 0
OUT2
$Comp
L CONN_01X02 J6
U 1 1
P 6155 7010
F 0 "J6" H 6155 7160 50  0000 C CNN
F 1 "out" V 6255 7010 50  0000 C CNN
F 2 "Pin_Headers:Pin_Header_Straight_1x02_Pitch2.54mm" H 6155 7010 50  0001 C CNN
F 3 "" H 6155 7010 50  0001 C CNN
	1    6155 7010
	-1   0    0    1   
$EndComp
Wire Wire Line
	6355 6960 6815 6960
Wire Wire Line
	6815 7060 6355 7060
$Comp
L CONN_01X03 J2
U 1 1
P 1275 4400
F 0 "J2" H 1275 4600 50  0000 C CNN
F 1 "serial" V 1375 4400 50  0000 C CNN
F 2 "Pin_Headers:Pin_Header_Straight_1x03_Pitch2.54mm" H 1275 4400 50  0001 C CNN
F 3 "" H 1275 4400 50  0001 C CNN
	1    1275 4400
	-1   0    0    1   
$EndComp
Wire Wire Line
	1475 4300 1565 4300
Text Label 1565 4300 0    60   ~ 0
TX
Wire Wire Line
	1475 4400 1565 4400
Text Label 1565 4400 0    60   ~ 0
RX
Wire Wire Line
	1475 4500 1565 4500
Wire Wire Line
	1565 4500 1565 4560
$Comp
L GND #PWR036
U 1 1
P 1565 4560
F 0 "#PWR036" H 1565 4310 50  0001 C CNN
F 1 "GND" H 1565 4410 50  0000 C CNN
F 2 "" H 1565 4560 50  0001 C CNN
F 3 "" H 1565 4560 50  0001 C CNN
	1    1565 4560
	1    0    0    -1  
$EndComp
Wire Wire Line
	4010 7300 4075 7300
Text Label 4075 7300 0    60   ~ 0
AMP_VCC
Text Label 2690 6565 0    60   ~ 0
AMP_VCC
Wire Wire Line
	2690 6565 2445 6565
Wire Wire Line
	2445 6665 2445 6450
Wire Wire Line
	2445 6450 2320 6450
Wire Wire Line
	2320 6665 2445 6665
Connection ~ 2445 6565
$Comp
L R_Small R7
U 1 1
P 2220 6450
F 0 "R7" H 2250 6470 50  0000 L CNN
F 1 "0E" H 2250 6410 50  0000 L CNN
F 2 "Resistors_SMD:R_0603" H 2220 6450 50  0001 C CNN
F 3 "" H 2220 6450 50  0001 C CNN
	1    2220 6450
	0    1    1    0   
$EndComp
$Comp
L R_Small R8
U 1 1
P 2220 6665
F 0 "R8" H 2250 6685 50  0000 L CNN
F 1 "NC" H 2250 6625 50  0000 L CNN
F 2 "Resistors_SMD:R_0603" H 2220 6665 50  0001 C CNN
F 3 "" H 2220 6665 50  0001 C CNN
	1    2220 6665
	0    1    1    0   
$EndComp
$Comp
L VDD #PWR037
U 1 1
P 1770 6370
F 0 "#PWR037" H 1770 6220 50  0001 C CNN
F 1 "VDD" H 1770 6520 50  0000 C CNN
F 2 "" H 1770 6370 50  0001 C CNN
F 3 "" H 1770 6370 50  0001 C CNN
	1    1770 6370
	1    0    0    -1  
$EndComp
Wire Wire Line
	1770 6370 1770 6450
Wire Wire Line
	1770 6450 2120 6450
Text Label 1715 6665 0    60   ~ 0
VBUS
Wire Wire Line
	1715 6665 2120 6665
$Comp
L TEST_1P J4
U 1 1
P 3660 4585
F 0 "J4" H 3660 4855 50  0000 C CNN
F 1 "SCL" V 3720 4655 50  0000 C CNN
F 2 "Measurement_Points:Measurement_Point_Round-SMD-Pad_Small" H 3860 4585 50  0001 C CNN
F 3 "" H 3860 4585 50  0001 C CNN
	1    3660 4585
	0    -1   -1   0   
$EndComp
$Comp
L TEST_1P J5
U 1 1
P 3660 4685
F 0 "J5" H 3660 4955 50  0000 C CNN
F 1 "SDA" V 3585 4870 50  0000 C CNN
F 2 "Measurement_Points:Measurement_Point_Round-SMD-Pad_Small" H 3860 4685 50  0001 C CNN
F 3 "" H 3860 4685 50  0001 C CNN
	1    3660 4685
	0    -1   -1   0   
$EndComp
Wire Wire Line
	3885 4685 3660 4685
Wire Wire Line
	3660 4585 3885 4585
$Comp
L LED D1
U 1 1
P 12125 4585
F 0 "D1" H 12125 4685 50  0000 C CNN
F 1 "LED" H 12125 4485 50  0000 C CNN
F 2 "LEDs:LED_0603" H 12125 4585 50  0001 C CNN
F 3 "" H 12125 4585 50  0001 C CNN
	1    12125 4585
	-1   0    0    1   
$EndComp
Wire Wire Line
	11975 4585 11485 4585
$Comp
L GND #PWR038
U 1 1
P 12415 4630
F 0 "#PWR038" H 12415 4380 50  0001 C CNN
F 1 "GND" H 12415 4480 50  0000 C CNN
F 2 "" H 12415 4630 50  0001 C CNN
F 3 "" H 12415 4630 50  0001 C CNN
	1    12415 4630
	1    0    0    -1  
$EndComp
Wire Wire Line
	12415 4630 12415 4585
Wire Wire Line
	12415 4585 12275 4585
$Comp
L LED D2
U 1 1
P 12125 5285
F 0 "D2" H 12125 5385 50  0000 C CNN
F 1 "LED" H 12125 5185 50  0000 C CNN
F 2 "LEDs:LED_0603" H 12125 5285 50  0001 C CNN
F 3 "" H 12125 5285 50  0001 C CNN
	1    12125 5285
	-1   0    0    1   
$EndComp
Wire Wire Line
	11975 5285 11485 5285
$Comp
L GND #PWR039
U 1 1
P 12415 5330
F 0 "#PWR039" H 12415 5080 50  0001 C CNN
F 1 "GND" H 12415 5180 50  0000 C CNN
F 2 "" H 12415 5330 50  0001 C CNN
F 3 "" H 12415 5330 50  0001 C CNN
	1    12415 5330
	1    0    0    -1  
$EndComp
Wire Wire Line
	12415 5330 12415 5285
Wire Wire Line
	12415 5285 12275 5285
$EndSCHEMATC
